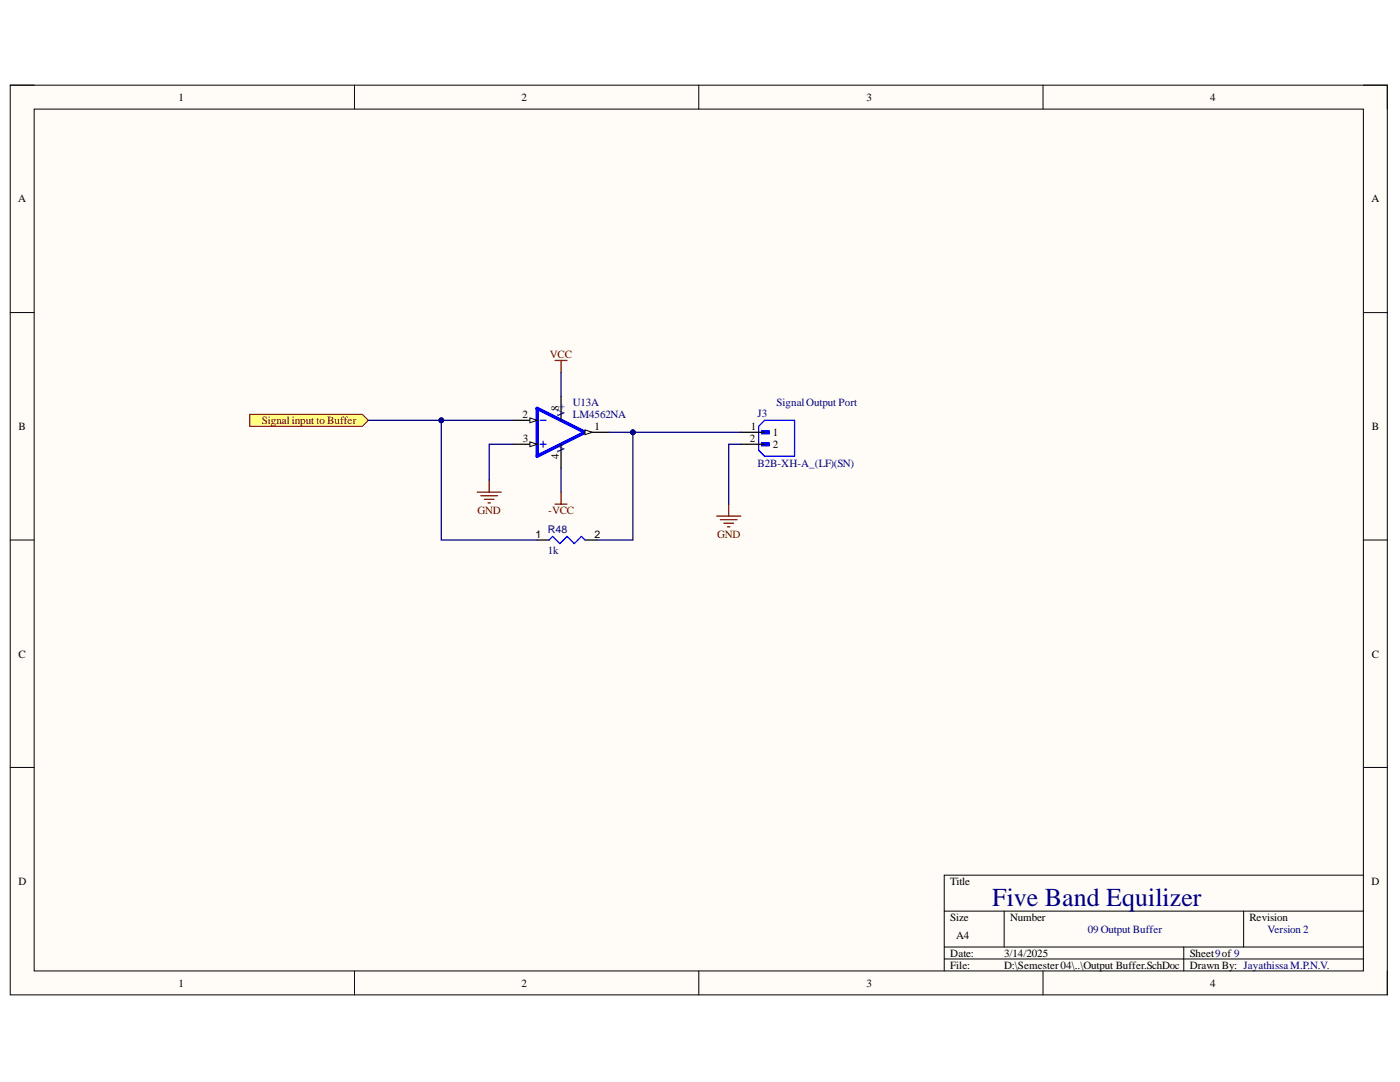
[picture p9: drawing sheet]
<svg xmlns="http://www.w3.org/2000/svg" width="279mm" height="216mm" viewBox="0 0 279 216" stroke-linecap="round" stroke-linejoin="round" font-family="sans-serif">
<path d="M2 17h274.9v181.5h-274.9z" fill-rule="evenodd" fill="#fffcf8"/>
<path d="M2 17h274.9v181.5h-274.9z" fill="none" stroke="#000" stroke-width=".2"/>
<path d="M6.8 21.8h265.3v171.9h-265.3z" fill-rule="evenodd" fill="#fffcf8"/>
<g fill="none" stroke="#000" stroke-width=".2">
<path d="M2 17h4.8M70.7 17v4.8M139.5 17v4.8M208.2 17v4.8M272.1 17h4.8v4.8M6.8 21.8h265.3v171.9h-265.3zM2 62.4h4.8M272.1 62.4h4.8M2 107.8h4.8M272.1 107.8h4.8M2 153.1h4.8M272.1 153.1h4.8"/>
<path d="M272.1 174.6h-83.7v19.1M70.7 193.7v4.8M139.5 193.7v4.8M188.4 181.8h83.7M188.4 189h83.7M188.4 191.4h83.7M200.4 181.8v7.2M208.2 193.7v4.8M236.2 189v4.7M248.2 181.8v7.2M276.9 193.7v4.8"/>
</g>
<path d="M107.2 81.5l9.6 4.8-9.6 4.7z" fill="none" stroke="#00f" stroke-width=".68"/>
<path d="M107.8 83.9h1.2M107.8 88.6h1.2M108.4 88v1.2" fill="none" stroke="#00f" stroke-width=".25"/>
<path d="M102.4 83.9h4.8" fill="none" stroke="#000" stroke-width=".25"/>
<path d="M105.8 83.4l1.4 .5-1.4 .4z" fill="#f8fcff"/>
<path d="M105.8 83.4l1.4 .5-1.4 .4z" fill="none" stroke="#000" stroke-width=".2"/>
<path d="M102.4 88.6h4.8" fill="none" stroke="#000" stroke-width=".25"/>
<path d="M105.8 88.2l1.4 .4-1.4 .5z" fill="#f8fcff"/>
<path d="M105.8 88.2l1.4 .4-1.4 .5z" fill="none" stroke="#000" stroke-width=".2"/>
<path d="M112 79.1v4.8M116.8 86.3h4.7" fill="none" stroke="#000" stroke-width=".25"/>
<path d="M116.8 85.8l1.4 .5-1.4 .4z" fill="#f8fcff"/>
<path d="M116.8 85.8l1.4 .5-1.4 .4z" fill="none" stroke="#000" stroke-width=".2"/>
<path d="M112 88.6v4.8M107.2 107.8h2.4M116.8 107.8h2.3" fill="none" stroke="#000" stroke-width=".25"/>
<path d="M109.6 107.8l.7-.8 1.4 1.5 1.5-1.5 1.4 1.5 1.4-1.5 .8 .8" fill="none" stroke="#00f" stroke-width=".25"/>
<path d="M152 86h1.5v.6h-1.5z" fill-rule="evenodd" fill="#00f"/>
<path d="M152 86h1.5v.6h-1.5z" fill="none" stroke="#00f" stroke-width=".25"/>
<path d="M152 88.3h1.5v.6h-1.5z" fill-rule="evenodd" fill="#00f"/>
<path d="M151.4 85.1l1.2-1.2h6v7.1h-6l-1.2-1.2zM152 88.3h1.5v.6h-1.5z" fill="none" stroke="#00f" stroke-width=".25"/>
<path d="M147.8 86.3h4.8M147.8 88.6h4.8" fill="none" stroke="#000" stroke-width=".25"/>
<g fill="none" stroke="#800000" stroke-width=".25">
<path d="M110.8 71.9h2.4M112 71.9v2.4M95.2 98.2h4.8M96 98.9h3.3M96.7 99.6h1.9M97.6 95.8v2.4M112 98.2v2.4M97.4 100.4h.5M110.8 100.6h2.4M143 103h4.8M143.8 103.7h3.3M144.5 104.4h1.9"/>
<path d="M145.2 105.1h.5M145.4 100.6v2.4"/>
</g>
<path d="M49.8 82.7h22.5l1.2 1.2-1.2 1.2h-22.5z" fill-rule="evenodd" fill="#ffff80"/>
<path d="M49.8 82.7h22.5l1.2 1.2-1.2 1.2h-22.5z" fill="none" stroke="#800000" stroke-width=".2"/>
<path d="M112 74.3v4.8M102.4 88.6h-4.8v7.2M102.4 83.9h-14.3v23.9h19.1M112 93.4v4.8" fill="none" stroke="#000080" stroke-width=".25"/>
<circle cx="88.1" cy="83.9" r=".48" fill="#000080"/>
<circle cx="88.1" cy="83.9" r=".48" fill="none" stroke="#000080" stroke-width=".2"/>
<path d="M126.3 86.3v21.5h-7.2" fill="none" stroke="#000080" stroke-width=".25"/>
<circle cx="126.3" cy="86.3" r=".48" fill="#000080"/>
<circle cx="126.3" cy="86.3" r=".48" fill="none" stroke="#000080" stroke-width=".2"/>
<path d="M121.5 86.3h26.3M147.8 88.6h-2.4v12" fill="none" stroke="#000080" stroke-width=".25"/>
<circle cx="126.3" cy="86.3" r=".48" fill="#000080"/>
<circle cx="126.3" cy="86.3" r=".48" fill="none" stroke="#000080" stroke-width=".2"/>
<path d="M73.5 83.9h14.6" fill="none" stroke="#000080" stroke-width=".25"/>
<circle cx="88.1" cy="83.9" r=".48" fill="#000080"/>
<circle cx="88.1" cy="83.9" r=".48" fill="none" stroke="#000080" stroke-width=".2"/>
<text font-size="5.2" fill="#000080" x="198" y="180.7">Five Band Equilizer</text>
<g font-size="2.2">
<text x="35.6" y="20.1">1</text>
<text x="104.1" y="20.1">2</text>
<text x="172.9" y="20.1">3</text>
<text x="241.5" y="20.1">4</text>
<text x="3.6" y="40.4">A</text>
<text x="273.7" y="40.4">A</text>
<text x="104.3" y="83.4">2</text>
<text x="111.5" y="82" transform="rotate(-90 111.5 82)">8</text>
<text x="3.7" y="85.8">B</text>
<text x="104.3" y="88.2">3</text>
<text x="118.6" y="85.8">1</text>
<text x="149.7" y="88.2">2</text>
<text x="149.8" y="85.8">1</text>
<text x="154.2" y="87.1">1</text>
<text x="154.2" y="89.4">2</text>
<text x="273.8" y="85.8">B</text>
<text x="111.5" y="91.5" transform="rotate(-90 111.5 91.5)">4</text>
<text x="3.7" y="131.2">C</text>
<text x="273.8" y="131.2">C</text>
<text x="3.7" y="176.6">D</text>
<text x="189.7" y="176.6">Title</text>
<text x="273.7" y="176.6">D</text>
<text x="189.7" y="183.7">Size</text>
<text x="201.6" y="183.7">Number</text>
<text x="249.3" y="183.7">Revision</text>
<text x="189.7" y="190.9">Date:</text>
<text x="190.8" y="187.4">A4</text>
<text x="200.4" y="190.9">3/14/2025</text>
<text x="237.4" y="190.9">Sheet9of 9</text>
<text x="35.6" y="196.9">1</text>
<text x="104.1" y="196.9">2</text>
<text x="172.9" y="196.9">3</text>
<text x="189.7" y="193.3">File:</text>
<text x="200.4" y="193.3">D:\Semester04\..\Output Buffer.SchDoc</text>
<text x="237.4" y="193.3">Drawn By: JayathissaM.P.N.V.</text>
<text x="241.5" y="196.9">4</text>
</g>
<g font-size="2.2" fill="#800000">
<text x="109.7" y="71.5">VCC</text>
<text x="52.3" y="84.6">Signal input to Buffer</text>
<text x="95.3" y="102.5">GND</text>
<text x="109.4" y="102.5">-VCC</text>
<text x="143.1" y="107.3">GND</text>
</g>
<g font-size="2.2" fill="#000080">
<text x="112.7" y="83.2" transform="rotate(-90 112.7 83.2)">V+</text>
<text x="114.3" y="81.1">U13A</text>
<text x="114.3" y="83.4">LM4562NA</text>
<text x="151.2" y="83.2">J3</text>
<text x="155" y="81.1">SignalOutput Port</text>
<text x="112.7" y="90.4" transform="rotate(-90 112.7 90.4)">V-</text>
<text x="151.2" y="93.2">B2B-XH-A_(LF)(SN)</text>
<text x="109.3" y="110.6">1k</text>
<text x="217.1" y="186.2">09 Output Buffer</text>
<text x="253" y="186.2">Version 2</text>
</g>
<g font-size="2.1">
<text x="106.9" y="107.3">1</text>
<text x="118.6" y="107.3">2</text>
</g>
<text font-size="2.1" fill="#000080" x="109.3" y="106.4">R48</text>
</svg>
